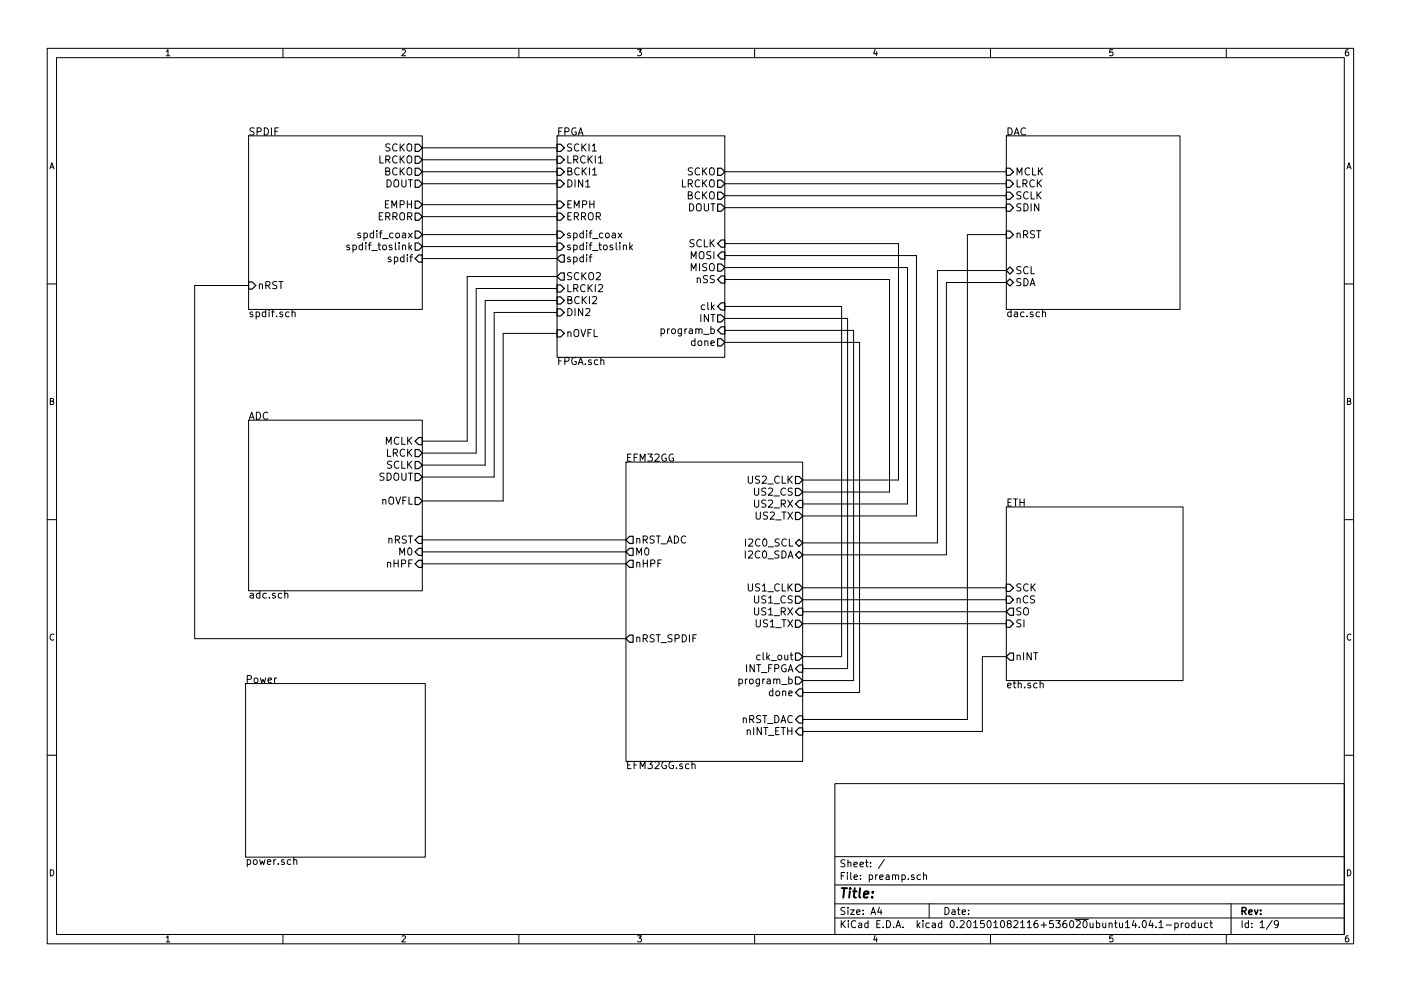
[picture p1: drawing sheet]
EESchema Schematic File Version 2
LIBS:power
LIBS:device
LIBS:transistors
LIBS:conn
LIBS:linear
LIBS:regul
LIBS:74xx
LIBS:cmos4000
LIBS:adc-dac
LIBS:memory
LIBS:xilinx
LIBS:special
LIBS:microcontrollers
LIBS:dsp
LIBS:microchip
LIBS:analog_switches
LIBS:motorola
LIBS:texas
LIBS:intel
LIBS:audio
LIBS:interface
LIBS:digital-audio
LIBS:philips
LIBS:display
LIBS:cypress
LIBS:siliconi
LIBS:opto
LIBS:atmel
LIBS:contrib
LIBS:valves
LIBS:energymicro-efm32
LIBS:preamp
LIBS:preamp-cache
EELAYER 25 0
EELAYER END
$Descr A4 11693 8268
encoding utf-8
Sheet 1 9
Title ""
Date ""
Rev ""
Comp ""
Comment1 ""
Comment2 ""
Comment3 ""
Comment4 ""
$EndDescr
$Sheet
S 5225 3850 1475 2500
U 5464EE8D
F0 "EFM32GG" 60
F1 "EFM32GG.sch" 60
F2 "US1_CLK" O R 6700 4900 60 
F3 "US1_CS" O R 6700 5000 60 
F4 "US1_RX" I R 6700 5100 60 
F5 "US1_TX" O R 6700 5200 60 
F6 "US2_CLK" O R 6700 4000 60 
F7 "US2_CS" O R 6700 4100 60 
F8 "US2_RX" I R 6700 4200 60 
F9 "US2_TX" O R 6700 4300 60 
F10 "I2C0_SCL" B R 6700 4525 60 
F11 "I2C0_SDA" B R 6700 4625 60 
F12 "clk_out" O R 6700 5475 60 
F13 "INT_FPGA" I R 6700 5575 60 
F14 "program_b" O R 6700 5675 60 
F15 "done" I R 6700 5775 60 
F16 "nRST_DAC" I R 6700 6000 60 
F17 "nINT_ETH" I R 6700 6100 60 
F18 "nRST_ADC" O L 5225 4500 60 
F19 "nHPF" O L 5225 4700 60 
F20 "M0" O L 5225 4600 60 
F21 "nRST_SPDIF" O L 5225 5325 60 
$EndSheet
$Sheet
S 2075 1125 1450 1450
U 54652CE4
F0 "SPDIF" 60
F1 "spdif.sch" 60
F2 "nRST" I L 2075 2375 60 
F3 "SCKO" O R 3525 1225 60 
F4 "LRCKO" O R 3525 1325 60 
F5 "BCKO" O R 3525 1425 60 
F6 "DOUT" O R 3525 1525 60 
F7 "ERROR" O R 3525 1800 60 
F8 "spdif_coax" O R 3525 1950 60 
F9 "spdif_toslink" O R 3525 2050 60 
F10 "spdif" I R 3525 2150 60 
F11 "EMPH" O R 3525 1700 60 
$EndSheet
$Sheet
S 8400 1125 1450 1450
U 54668B41
F0 "DAC" 60
F1 "dac.sch" 60
F2 "nRST" I L 8400 1950 60 
F3 "SDIN" I L 8400 1725 60 
F4 "SCLK" I L 8400 1625 60 
F5 "LRCK" I L 8400 1525 60 
F6 "MCLK" I L 8400 1425 60 
F7 "SDA" B L 8400 2350 60 
F8 "SCL" B L 8400 2250 60 
$EndSheet
$Sheet
S 8400 4225 1475 1450
U 54668DE5
F0 "ETH" 60
F1 "eth.sch" 60
F2 "nCS" I L 8400 5000 60 
F3 "SCK" I L 8400 4900 60 
F4 "SI" I L 8400 5200 60 
F5 "nINT" O L 8400 5475 60 
F6 "SO" O L 8400 5100 60 
$EndSheet
$Sheet
S 4650 1125 1400 1850
U 54668F30
F0 "FPGA" 60
F1 "FPGA.sch" 60
F2 "clk" I R 6050 2550 60 
F3 "program_b" I R 6050 2750 60 
F4 "LRCKI1" I L 4650 1325 60 
F5 "BCKI1" I L 4650 1425 60 
F6 "DIN1" I L 4650 1525 60 
F7 "DOUT" O R 6050 1725 60 
F8 "SCKI1" I L 4650 1225 60 
F9 "SCKO" O R 6050 1425 60 
F10 "LRCKO" O R 6050 1525 60 
F11 "BCKO" O R 6050 1625 60 
F12 "SCLK" I R 6050 2025 60 
F13 "MOSI" I R 6050 2125 60 
F14 "MISO" O R 6050 2225 60 
F15 "nSS" I R 6050 2325 60 
F16 "SCKO2" O L 4650 2300 60 
F17 "LRCKI2" I L 4650 2400 60 
F18 "BCKI2" I L 4650 2500 60 
F19 "DIN2" I L 4650 2600 60 
F20 "nOVFL" I L 4650 2775 60 
F21 "INT" O R 6050 2650 60 
F22 "done" O R 6050 2850 60 
F23 "ERROR" I L 4650 1800 60 
F24 "spdif_coax" I L 4650 1950 60 
F25 "spdif_toslink" I L 4650 2050 60 
F26 "spdif" O L 4650 2150 60 
F27 "EMPH" I L 4650 1700 60 
$EndSheet
$Sheet
S 2050 5700 1500 1450
U 5468624A
F0 "Power" 60
F1 "power.sch" 60
$EndSheet
$Sheet
S 2075 3500 1450 1425
U 547D3BC0
F0 "ADC" 60
F1 "adc.sch" 60
F2 "M0" I R 3525 4600 60 
F3 "nRST" I R 3525 4500 60 
F4 "MCLK" I R 3525 3675 60 
F5 "nHPF" I R 3525 4700 60 
F6 "LRCK" O R 3525 3775 60 
F7 "SCLK" O R 3525 3875 60 
F8 "SDOUT" O R 3525 3975 60 
F9 "nOVFL" O R 3525 4175 60 
$EndSheet
Wire Wire Line
	6050 1725 8400 1725
Wire Wire Line
	6050 1525 8400 1525
Wire Wire Line
	6050 1425 8400 1425
Wire Wire Line
	6050 1625 8400 1625
Wire Wire Line
	3525 1225 4650 1225
Wire Wire Line
	3525 1325 4650 1325
Wire Wire Line
	3525 1425 4650 1425
Wire Wire Line
	3525 1525 4650 1525
Wire Wire Line
	3525 3675 3900 3675
Wire Wire Line
	3900 3675 3900 2300
Wire Wire Line
	3900 2300 4650 2300
Wire Wire Line
	3525 3775 3975 3775
Wire Wire Line
	3975 3775 3975 2400
Wire Wire Line
	3975 2400 4650 2400
Wire Wire Line
	3525 3875 4050 3875
Wire Wire Line
	4050 3875 4050 2500
Wire Wire Line
	4050 2500 4650 2500
Wire Wire Line
	3525 3975 4125 3975
Wire Wire Line
	4125 3975 4125 2600
Wire Wire Line
	4125 2600 4650 2600
Wire Wire Line
	3525 4175 4200 4175
Wire Wire Line
	4200 4175 4200 2775
Wire Wire Line
	4200 2775 4650 2775
Wire Wire Line
	6700 4000 7500 4000
Wire Wire Line
	7500 4000 7500 2025
Wire Wire Line
	7500 2025 6050 2025
Wire Wire Line
	6700 4100 7425 4100
Wire Wire Line
	7425 4100 7425 2325
Wire Wire Line
	7425 2325 6050 2325
Wire Wire Line
	6700 4200 7575 4200
Wire Wire Line
	7575 4200 7575 2225
Wire Wire Line
	7575 2225 6050 2225
Wire Wire Line
	6700 4300 7650 4300
Wire Wire Line
	7650 4300 7650 2125
Wire Wire Line
	7650 2125 6050 2125
Wire Wire Line
	6700 4900 8400 4900
Wire Wire Line
	6700 5000 8400 5000
Wire Wire Line
	6700 5100 8400 5100
Wire Wire Line
	6700 5200 8400 5200
Wire Wire Line
	6700 4525 7825 4525
Wire Wire Line
	7825 4525 7825 2250
Wire Wire Line
	7825 2250 8400 2250
Wire Wire Line
	6700 4625 7900 4625
Wire Wire Line
	7900 4625 7900 2350
Wire Wire Line
	7900 2350 8400 2350
Wire Wire Line
	6700 5475 7025 5475
Wire Wire Line
	7025 5475 7025 2550
Wire Wire Line
	7025 2550 6050 2550
Wire Wire Line
	6700 5575 7075 5575
Wire Wire Line
	7075 5575 7075 2650
Wire Wire Line
	7075 2650 6050 2650
Wire Wire Line
	6700 5675 7125 5675
Wire Wire Line
	7125 5675 7125 2750
Wire Wire Line
	7125 2750 6050 2750
Wire Wire Line
	6700 5775 7175 5775
Wire Wire Line
	7175 5775 7175 2850
Wire Wire Line
	7175 2850 6050 2850
Wire Wire Line
	6700 6000 8075 6000
Wire Wire Line
	8075 6000 8075 1950
Wire Wire Line
	8075 1950 8400 1950
Wire Wire Line
	6700 6100 8200 6100
Wire Wire Line
	8200 6100 8200 5475
Wire Wire Line
	8200 5475 8400 5475
Wire Wire Line
	5225 4500 3525 4500
Wire Wire Line
	3525 4600 5225 4600
Wire Wire Line
	5225 4700 3525 4700
Wire Wire Line
	3525 1800 4650 1800
Wire Wire Line
	5225 5325 1625 5325
Wire Wire Line
	1625 5325 1625 2375
Wire Wire Line
	1625 2375 2075 2375
Wire Wire Line
	3525 1950 4650 1950
Wire Wire Line
	3525 2050 4650 2050
Wire Wire Line
	3525 2150 4650 2150
Wire Wire Line
	3525 1700 4650 1700
$EndSCHEMATC
